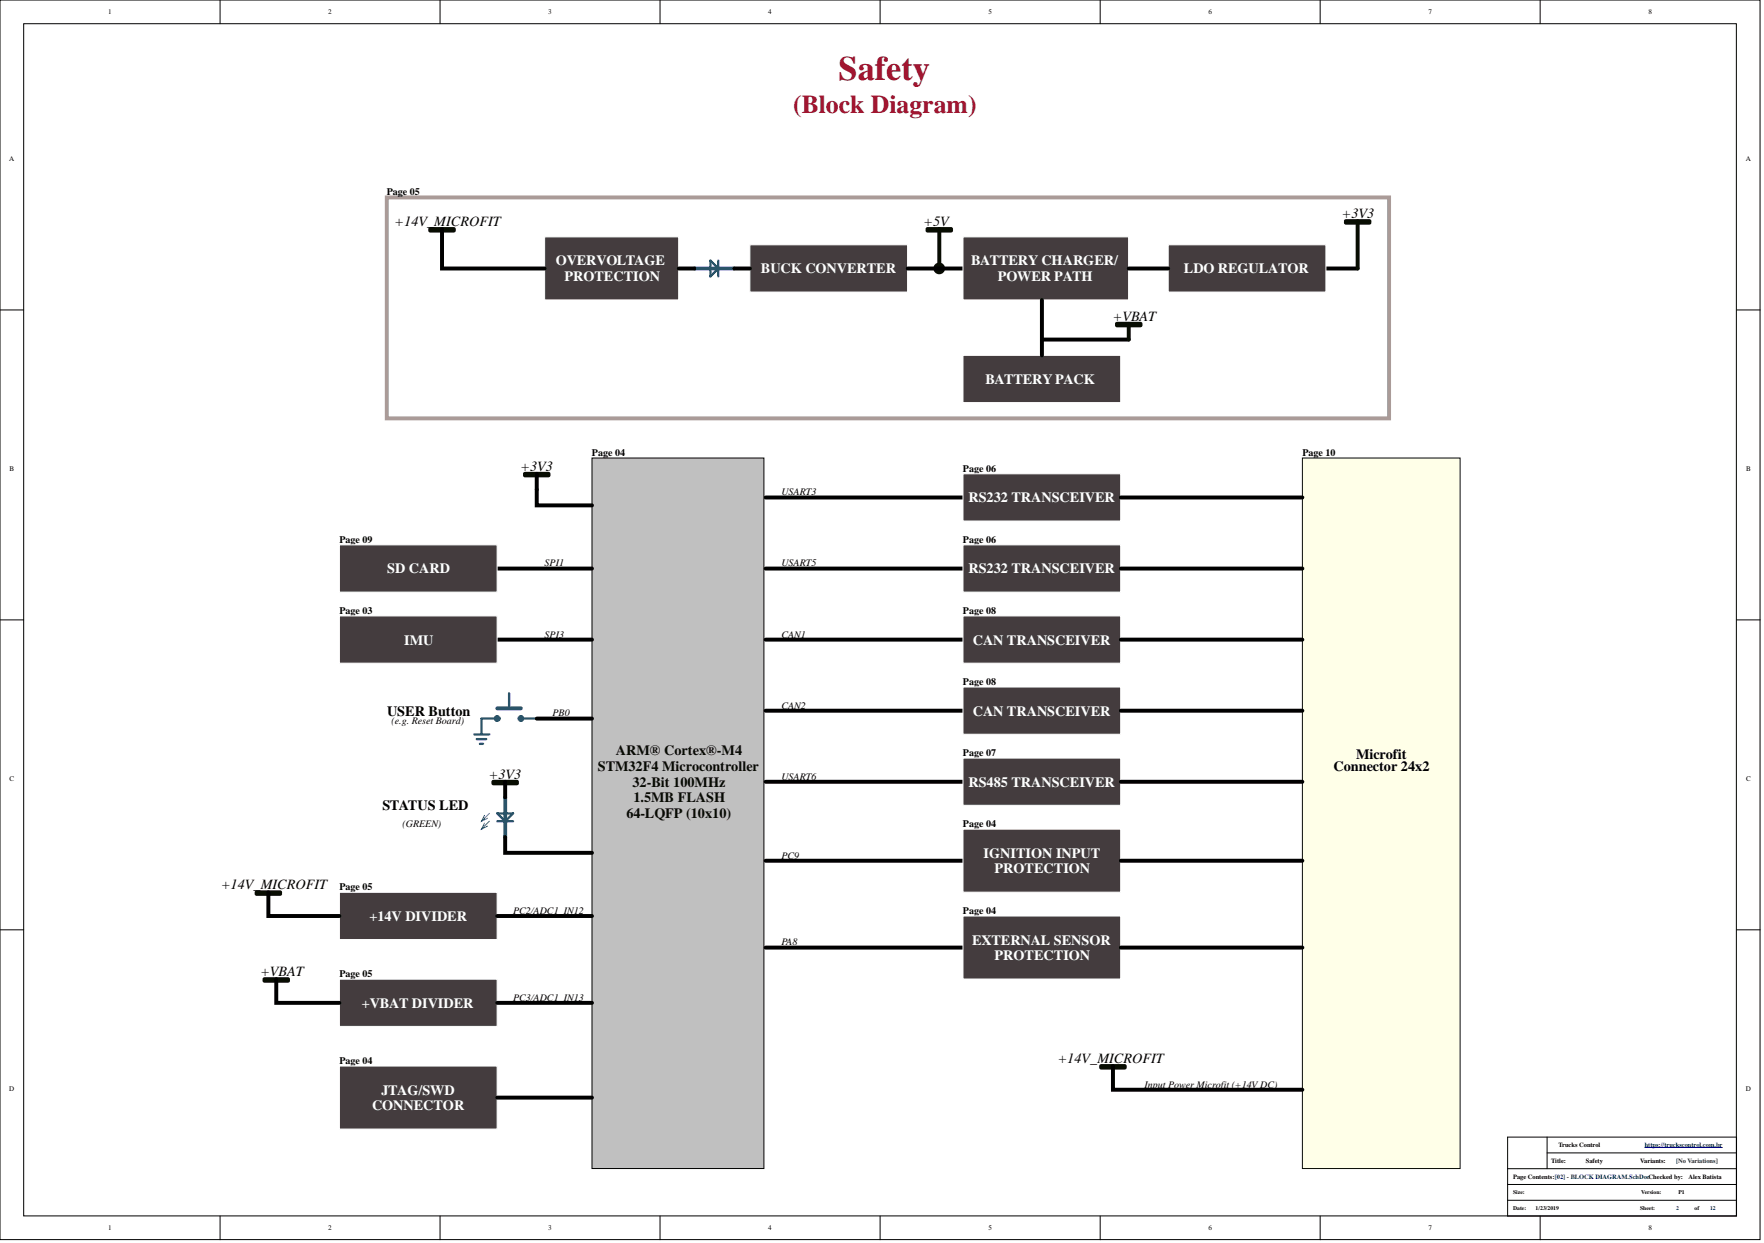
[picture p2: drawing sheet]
<svg xmlns="http://www.w3.org/2000/svg" width="566mm" height="399mm" viewBox="0 0 566 399" stroke-linecap="round" stroke-linejoin="round" font-family="sans-serif">
<g fill="#fff" stroke="#000" stroke-width=".32">
<path d="M0 0h564.9v397.9h-564.9z"/>
<path d="M7.6 7.6h549.7v382.7h-549.7z"/>
</g>
<g fill="none" stroke="#000" stroke-width=".32">
<path d="M70.6 0v7.6M141.2 0v7.6M211.9 0v7.6M282.5 0v7.6M353.1 0v7.6M423.7 0v7.6M494.4 0v7.6M0 99.5h7.6M557.4 99.5h7.6M0 199h7.6M557.4 199h7.6M0 298.5h7.6"/>
<path d="M557.4 298.5h7.6M70.6 390.3v7.7M141.2 390.3v7.7M211.9 390.3v7.7M282.5 390.3v7.7M353.1 390.3v7.7M423.7 390.3v7.7M494.4 390.3v7.7"/>
</g>
<path d="M124.1 63.4h321.8v70.9h-321.8z" fill="#fff" stroke="#aa9b98" stroke-width="1.3"/>
<path d="M245.8 159.7h63.3" fill="none" stroke="#000" stroke-width="1.3"/>
<path d="M483.9 365h73.5v25.3h-73.5zM483.9 375.1h73.5M496.6 370.1h60.8M496.6 365v10.1M483.9 385.3h73.5M483.9 380.2h73.5" fill="none" stroke="#000" stroke-width=".32"/>
<path d="M527.9 368.3h25" fill="none" stroke="#000080" stroke-width=".32"/>
<path d="M190 147h55.2v228.1h-55.2z" fill="#c0c0c0" stroke="#000" stroke-width=".32"/>
<path d="M309.1 152.1h50.6v15.1h-50.6z" fill="#443c3e" stroke="#fff" stroke-width=".32"/>
<path d="M245.8 182.5h63.3" fill="none" stroke="#000" stroke-width="1.3"/>
<path d="M309.1 174.9h50.6v15.2h-50.6z" fill="#443c3e" stroke="#fff" stroke-width=".32"/>
<path d="M245.8 205.3h63.3" fill="none" stroke="#000" stroke-width="1.3"/>
<path d="M309.1 197.7h50.6v15.2h-50.6z" fill="#443c3e" stroke="#fff" stroke-width=".32"/>
<path d="M245.8 228.1h63.3" fill="none" stroke="#000" stroke-width="1.3"/>
<path d="M309.1 220.5h50.6v15.2h-50.6z" fill="#443c3e" stroke="#fff" stroke-width=".32"/>
<path d="M245.8 250.9h63.3" fill="none" stroke="#000" stroke-width="1.3"/>
<path d="M309.1 243.3h50.6v15.2h-50.6z" fill="#443c3e" stroke="#fff" stroke-width=".32"/>
<path d="M418 147h50.7v228.1h-50.7z" fill="#ffffe8" stroke="#080d02" stroke-width=".32"/>
<path d="M359.8 159.7h58.2M359.8 182.5h58.2M359.8 205.3h58.2M359.8 228.1h58.2M359.8 250.9h58.2M245.8 276.3h63.3" fill="none" stroke="#000" stroke-width="1.3"/>
<path d="M309.1 266.1h50.6v20.3h-50.6z" fill="#443c3e" stroke="#fff" stroke-width=".32"/>
<path d="M359.8 276.3h58.2M245.8 304.2h63.3" fill="none" stroke="#000" stroke-width="1.3"/>
<path d="M309.1 294h50.6v20.3h-50.6z" fill="#443c3e" stroke="#fff" stroke-width=".32"/>
<path d="M159.6 182.5h30.4M359.8 304.2h58.2" fill="none" stroke="#000" stroke-width="1.3"/>
<path d="M108.9 174.9h50.7v15.2h-50.7z" fill="#443c3e" stroke="#fff" stroke-width=".32"/>
<path d="M159.6 205.3h30.4" fill="none" stroke="#000" stroke-width="1.3"/>
<path d="M108.9 197.7h50.7v15.2h-50.7z" fill="#443c3e" stroke="#fff" stroke-width=".32"/>
<path d="M159.6 227.4h7.6" fill="none" stroke="#0075ad" stroke-width="1.3"/>
<path d="M152.3 235.7h4.8M153 237.3h3.1M154 238.8h1.1M159.6 230.7h-5.1v4.8M163.4 222.6v4.8M167.2 230.7h5.1" fill="none" stroke="#0075ad" stroke-width=".76"/>
<g fill="#0075ad" stroke="#0075ad" stroke-width=".76">
<circle cx="167.2" cy="230.6" r=".73"/>
<circle cx="159.6" cy="230.6" r=".73"/>
</g>
<path d="M425.6 86.2h10.2M172.3 230.7h17.7" fill="none" stroke="#000" stroke-width="1.3"/>
<path d="M297.7 73.5h7.6M297.7 74h7.6M301.5 73.5v12.7M432 71h7.6M432 71.5h7.6M435.8 71v15.2" fill="none" stroke="#080d02" stroke-width="1.3"/>
<circle cx="301.5" cy="86.2" r="1.24" fill="#080d02" stroke="#080d02" stroke-width="1.3"/>
<path d="M174.8 76h43v20.3h-43z" fill="#443c3e" stroke="#fff" stroke-width=".32"/>
<path d="M223 86.2h12.6" fill="none" stroke="#0075ad" stroke-width="1.3"/>
<path d="M228 83.7l2.6 2.5-2.6 2.5zM230.6 83.7v5" fill="none" stroke="#0075ad" stroke-width=".76"/>
<path d="M217.9 86.2h5.1" fill="none" stroke="#000" stroke-width="1.3"/>
<path d="M240.7 78.6h50.6v15.1h-50.6z" fill="#443c3e" stroke="#fff" stroke-width=".32"/>
<path d="M235.6 86.2h5.1M291.4 86.2h17.7" fill="none" stroke="#000" stroke-width="1.3"/>
<g fill="#443c3e" stroke="#fff" stroke-width=".32">
<path d="M309.1 76h53.2v20.3h-53.2z"/>
<path d="M375 78.6h50.6v15.1h-50.6z"/>
</g>
<path d="M362.3 86.2h12.7" fill="none" stroke="#000" stroke-width="1.3"/>
<path d="M309.1 114.1h50.6v15.1h-50.6z" fill="#443c3e" stroke="#fff" stroke-width=".32"/>
<path d="M334.4 96.3v17.8M334.4 109h27.9M162.1 250.9v5.1M162.1 268.7v5.1h27.9" fill="none" stroke="#000" stroke-width="1.3"/>
<path d="M358.5 103.9h7.6M358.5 104.4h7.6M362.3 103.9v5.1M158.3 250.9h7.7M158.3 251.4h7.7" fill="none" stroke="#080d02" stroke-width="1.3"/>
<path d="M162.1 256v12.7" fill="none" stroke="#0075ad" stroke-width="1.3"/>
<path d="M159.6 263.6h5.1M159.6 261.1h5.1l-2.6 2.5z" fill="none" stroke="#0075ad" stroke-width=".76"/>
<path d="M155.5 261.7l-1 1.9 1.9-.9M155.5 264.2l-1 1.9 1.9-.9M157.1 261.1l-2.6 2.5M157.1 263.6l-2.6 2.5" fill="none" stroke="#0075ad" stroke-width=".32"/>
<path d="M108.9 286.4h50.7v15.2h-50.7z" fill="#443c3e" stroke="#fff" stroke-width=".32"/>
<path d="M159.6 294h30.4" fill="none" stroke="#000" stroke-width="1.3"/>
<path d="M108.9 314.3h50.7v15.2h-50.7z" fill="#443c3e" stroke="#fff" stroke-width=".32"/>
<path d="M88.7 314.3v7.6h20.2M159.6 321.9h30.4" fill="none" stroke="#000" stroke-width="1.3"/>
<path d="M84.9 314.3h7.6M84.9 314.8h7.6" fill="none" stroke="#080d02" stroke-width="1.3"/>
<path d="M108.9 342.2h50.7v20.2h-50.7z" fill="#443c3e" stroke="#fff" stroke-width=".32"/>
<path d="M141.9 73.5v12.7h32.9M172.3 152.1v10.1h17.7M86.1 286.4v7.6h22.8M159.6 352.3h30.4M357.2 342.2v7.6h60.8" fill="none" stroke="#000" stroke-width="1.3"/>
<path d="M138.1 73.5h7.6M138.1 74h7.6M168.5 152.1h7.6M168.5 152.6h7.6M82.3 286.4h7.6M82.3 286.9h7.6M353.4 342.2h7.6M353.4 342.7h7.6" fill="none" stroke="#080d02" stroke-width="1.3"/>
<text font-size="11" fill="#9e0e29" x="269.2" y="25.5">Safety</text>
<text font-size="8.2" fill="#9e0e29" x="254.6" y="36.3">(Block Diagram)</text>
<g font-size="4.6">
<text x="430.7" y="70">+3V3</text>
<text x="126.7" y="72.5">+14V_MICROFIT</text>
<text x="296.4" y="72.5">+5V</text>
<text x="357.2" y="103">+VBAT</text>
<text x="167" y="151.1">+3V3</text>
<text x="124.2" y="229.7">USER Button</text>
<text x="435.3" y="243.6">Microfit</text>
<text x="156.9" y="250">+3V3</text>
<text x="428.1" y="247.4">Connector 24x2</text>
<text x="122.8" y="260.1">STATUS LED</text>
<text x="70.9" y="285.5">+14V_MICROFIT</text>
<text x="83.6" y="313.3">+VBAT</text>
<text x="339.5" y="341.2">+14V_MICROFIT</text>
</g>
<g font-size="4.6" fill="#fff">
<text x="178.4" y="85.2">OVERVOLTAGE</text>
<text x="244.2" y="87.8">BUCK CONVERTER</text>
<text x="311.7" y="85.2">BATTERY CHARGER/</text>
<text x="380" y="87.8">LDO REGULATOR</text>
<text x="181.2" y="90.3">PROTECTION</text>
<text x="320.3" y="90.3">POWER PATH</text>
<text x="316.3" y="123.2">BATTERY PACK</text>
<text x="310.9" y="161.3">RS232 TRANSCEIVER</text>
<text x="124.3" y="184.1">SD CARD</text>
<text x="310.9" y="184.1">RS232 TRANSCEIVER</text>
<text x="129.8" y="206.9">IMU</text>
<text x="312.3" y="206.9">CAN TRANSCEIVER</text>
<text x="312.3" y="229.7">CAN TRANSCEIVER</text>
<text x="310.9" y="252.5">RS485 TRANSCEIVER</text>
<text x="315.7" y="275.3">IGNITION INPUT</text>
<text x="319.2" y="280.4">PROTECTION</text>
<text x="118.6" y="295.6">+14V DIVIDER</text>
<text x="312" y="303.2">EXTERNAL SENSOR</text>
<text x="319.2" y="308.3">PROTECTION</text>
<text x="116.2" y="323.5">+VBAT DIVIDER</text>
<text x="122.5" y="351.4">JTAG/SWD</text>
<text x="119.4" y="356.4">CONNECTOR</text>
</g>
<g font-size="4.6" fill="#080d02">
<text x="197.7" y="242.4">ARM® Cortex®-M4</text>
<text x="191.9" y="247.4">STM32F4 Microcontroller</text>
<text x="203" y="252.5">32-Bit 100MHz</text>
<text x="203.3" y="257.6">1.5MB FLASH</text>
<text x="201" y="262.6">64-LQFP (10x10)</text>
</g>
<g font-size="3.2">
<text x="124.1" y="62.7">Page 05</text>
<text x="190" y="146.3">Page 04</text>
<text x="418" y="146.3">Page 10</text>
<text x="309.1" y="151.4">Page 06</text>
<text x="250.8" y="159">USART3</text>
<text x="108.9" y="174.2">Page 09</text>
<text x="309.1" y="174.2">Page 06</text>
<text x="174.8" y="181.8">SPI1</text>
<text x="250.8" y="181.8">USART5</text>
<text x="108.9" y="197">Page 03</text>
<text x="309.1" y="197">Page 08</text>
<text x="174.8" y="204.6">SPI3</text>
<text x="250.8" y="204.6">CAN1</text>
<text x="309.1" y="219.8">Page 08</text>
<text x="250.8" y="227.5">CAN2</text>
<text x="125.7" y="232.5">(e.g. Reset Board)</text>
<text x="177.4" y="230">PB0</text>
<text x="309.1" y="242.7">Page 07</text>
<text x="250.8" y="250.3">USART6</text>
<text x="129.2" y="265.5">(GREEN)</text>
<text x="309.1" y="265.5">Page 04</text>
<text x="250.8" y="275.6">PC9</text>
<text x="108.9" y="285.8">Page 05</text>
<text x="164.7" y="293.4">PC2/ADC1_IN12</text>
<text x="309.1" y="293.4">Page 04</text>
<text x="250.8" y="303.5">PA8</text>
<text x="108.9" y="313.6">Page 05</text>
<text x="164.7" y="321.2">PC3/ADC1_IN13</text>
<text x="108.9" y="341.5">Page 04</text>
<text x="367.4" y="349.1">Input Power Microfit (+14V DC)</text>
</g>
<g font-size="2.3">
<text x="34.8" y="4.6">1</text>
<text x="105.4" y="4.6">2</text>
<text x="176" y="4.6">3</text>
<text x="246.6" y="4.6">4</text>
<text x="317.2" y="4.6">5</text>
<text x="387.9" y="4.6">6</text>
<text x="458.5" y="4.6">7</text>
<text x="529.1" y="4.6">8</text>
<text x="3" y="51.8">A</text>
<text x="560.3" y="51.8">A</text>
<text x="3" y="151.3">B</text>
<text x="560.4" y="151.3">B</text>
<text x="3" y="250.8">C</text>
<text x="560.4" y="250.8">C</text>
<text x="3" y="350.3">D</text>
<text x="560.3" y="350.3">D</text>
<text x="34.8" y="394.9">1</text>
<text x="105.4" y="394.9">2</text>
<text x="176" y="394.9">3</text>
<text x="246.6" y="394.9">4</text>
<text x="317.2" y="394.9">5</text>
<text x="387.9" y="394.9">6</text>
<text x="458.5" y="394.9">7</text>
<text x="529.1" y="394.9">8</text>
</g>
<g font-size="2.1">
<text x="500.2" y="368.1">Trucks Control</text>
<text x="497.9" y="373.3">Title:</text>
<text x="509" y="373.3">Safety</text>
<text x="526.5" y="373.3">Variants:</text>
<text x="485.7" y="378.4">Page Contents:[02] - BLOCK DIAGRAM.SchDocChecked by:</text>
<text x="541.9" y="378.4">Alex Batista</text>
</g>
<text font-size="2.1" fill="#000080" x="527.9" y="368.1">https://truckscontrol.com.br</text>
<text font-size="2.1" fill="#20124d" x="538" y="373.3">[No Variations]</text>
<g font-size="1.8">
<text x="485.7" y="383.4">Size:</text>
<text x="526.8" y="383.4">Version:</text>
<text x="538.8" y="383.4">P1</text>
<text x="485.7" y="388.4">Date:</text>
<text x="492.9" y="388.4">1/23/2019</text>
<text x="526.4" y="388.3">Sheet:</text>
<text x="543.9" y="388.4">of</text>
</g>
<g font-size="1.8" fill="#000080">
<text x="538" y="388.4">2</text>
<text x="548.9" y="388.4">12</text>
</g>
</svg>
